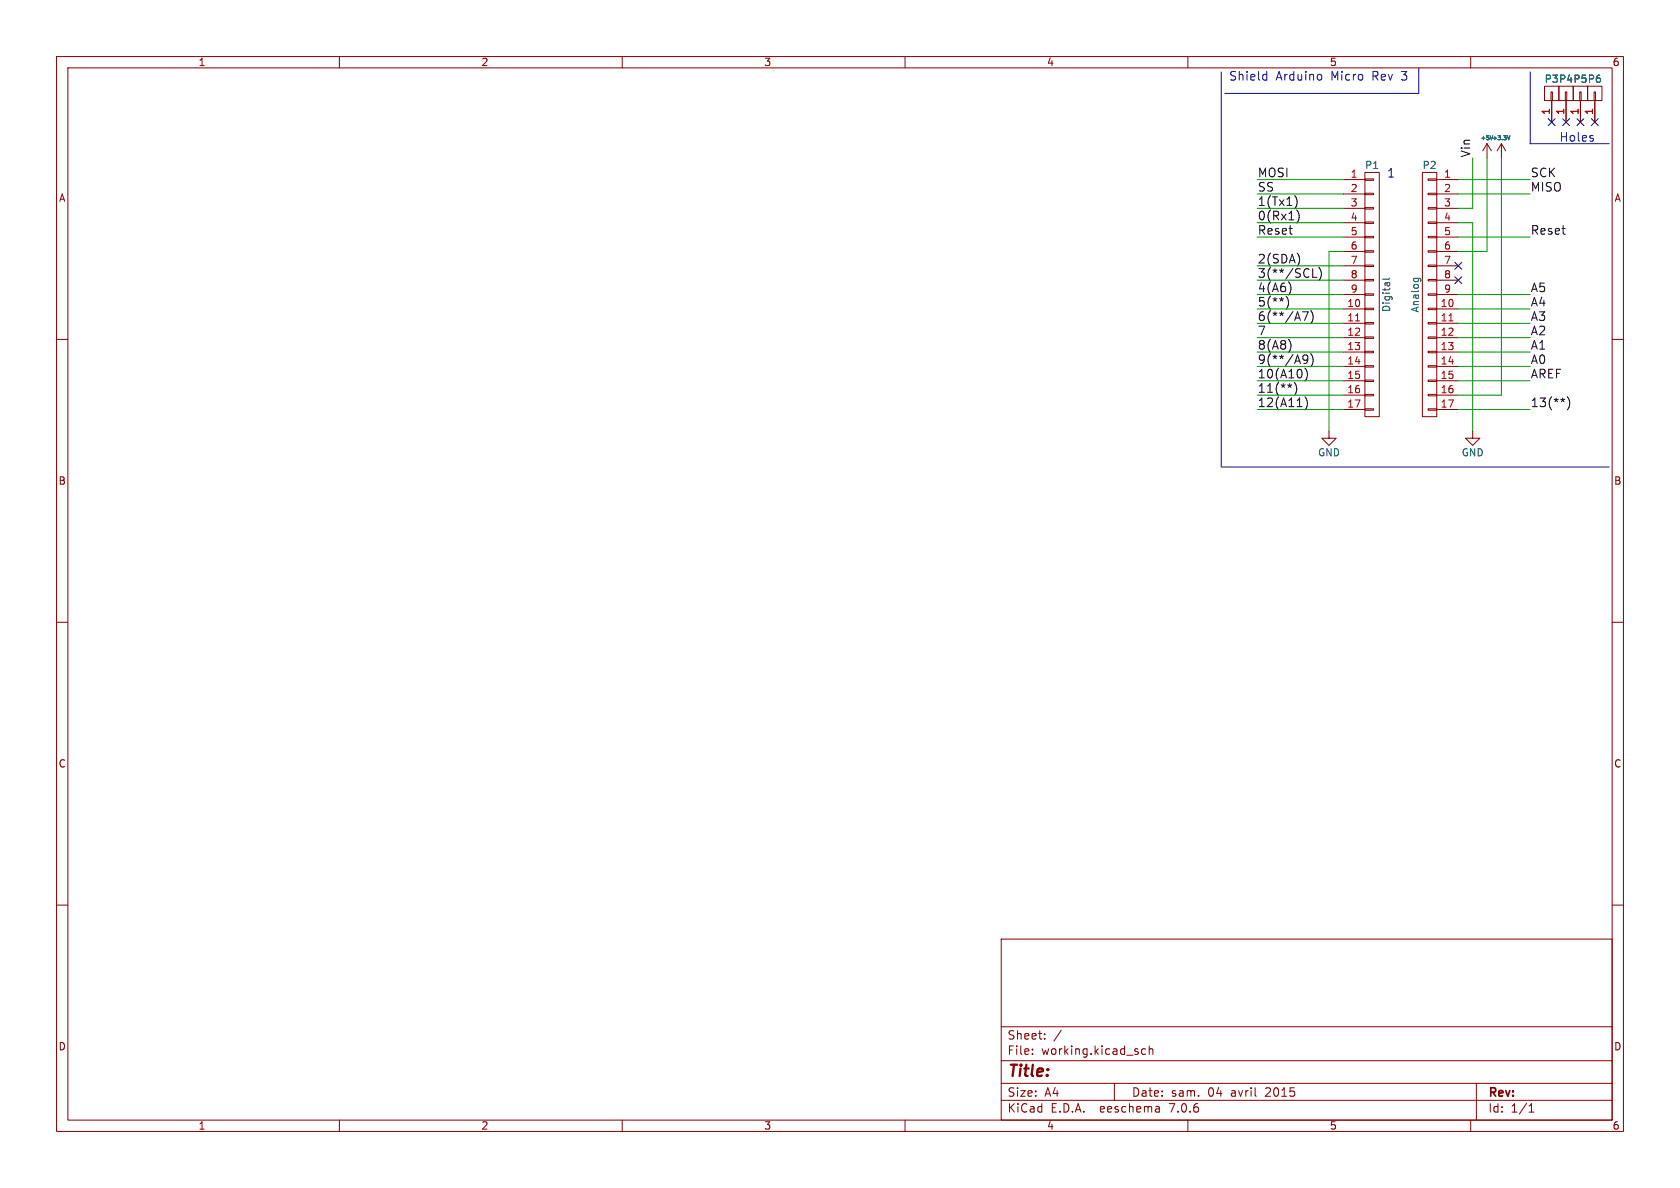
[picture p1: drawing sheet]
(kicad_sch (version 20230121) (generator eeschema)

 (paper "A4")

 (title_block
  (date "sam. 04 avril 2015"))

 (lib_symbols
  (symbol "Arduino_Micro-rescue:+3.3V" (power) (pin_names (offset 0)) (in_bom yes) (on_board yes)
   (property "Reference" "#PWR" (at 0 -3.81 0) (effects (font (size 1.27 1.27)) hide))
   (property "Value" "+3.3V" (at 0 3.556 0) (effects (font (size 1.27 1.27))))
   (property "Footprint" "" (at 0 0 0) (effects (font (size 1.27 1.27))))
   (property "Datasheet" "" (at 0 0 0) (effects (font (size 1.27 1.27))))
   (symbol "+3.3V_0_1"
    (polyline (pts (xy -0.762 1.27) (xy 0 2.54)) (stroke (width 0) (type solid)) (fill (type none)))
    (polyline (pts (xy 0 0) (xy 0 2.54)) (stroke (width 0) (type solid)) (fill (type none)))
    (polyline (pts (xy 0 2.54) (xy 0.762 1.27)) (stroke (width 0) (type solid)) (fill (type none))))
   (symbol "+3.3V_1_1"
    (pin power_in line (at 0 0 90) (length 0) hide (name "+3V3" (effects (font (size 1.27 1.27)))) (number "1" (effects (font (size 1.27 1.27)))))))
  (symbol "Arduino_Micro-rescue:+5V" (power) (pin_names (offset 0)) (in_bom yes) (on_board yes)
   (property "Reference" "#PWR" (at 0 -3.81 0) (effects (font (size 1.27 1.27)) hide))
   (property "Value" "+5V" (at 0 3.556 0) (effects (font (size 1.27 1.27))))
   (property "Footprint" "" (at 0 0 0) (effects (font (size 1.27 1.27))))
   (property "Datasheet" "" (at 0 0 0) (effects (font (size 1.27 1.27))))
   (symbol "+5V_0_1"
    (polyline (pts (xy -0.762 1.27) (xy 0 2.54)) (stroke (width 0) (type solid)) (fill (type none)))
    (polyline (pts (xy 0 0) (xy 0 2.54)) (stroke (width 0) (type solid)) (fill (type none)))
    (polyline (pts (xy 0 2.54) (xy 0.762 1.27)) (stroke (width 0) (type solid)) (fill (type none))))
   (symbol "+5V_1_1"
    (pin power_in line (at 0 0 90) (length 0) hide (name "+5V" (effects (font (size 1.27 1.27)))) (number "1" (effects (font (size 1.27 1.27)))))))
  (symbol "Arduino_Micro-rescue:CONN_01X01" (pin_names (offset 1.016) hide) (in_bom yes) (on_board yes)
   (property "Reference" "P" (at 0 2.54 0) (effects (font (size 1.27 1.27))))
   (property "Value" "CONN_01X01" (at 2.54 0 90) (effects (font (size 1.27 1.27))))
   (property "Footprint" "" (at 0 0 0) (effects (font (size 1.27 1.27))))
   (property "Datasheet" "" (at 0 0 0) (effects (font (size 1.27 1.27))))
   (symbol "CONN_01X01_0_1"
    (rectangle (start -1.27 0.127) (end 0.254 -0.127) (stroke (width 0) (type solid)) (fill (type none)))
    (rectangle (start -1.27 1.27) (end 1.27 -1.27) (stroke (width 0) (type solid)) (fill (type none))))
   (symbol "CONN_01X01_1_1"
    (pin passive line (at -5.08 0 0) (length 3.81) (name "P1" (effects (font (size 1.27 1.27)))) (number "1" (effects (font (size 1.27 1.27)))))))
  (symbol "Arduino_Micro-rescue:CONN_01X17" (pin_names (offset 1.016) hide) (in_bom yes) (on_board yes)
   (property "Reference" "P" (at 0 22.86 0) (effects (font (size 1.27 1.27))))
   (property "Value" "CONN_01X17" (at 2.54 0 90) (effects (font (size 1.27 1.27))))
   (property "Footprint" "" (at 0 0 0) (effects (font (size 1.27 1.27))))
   (property "Datasheet" "" (at 0 0 0) (effects (font (size 1.27 1.27))))
   (symbol "CONN_01X17_0_1"
    (rectangle (start -1.27 -20.193) (end 0.254 -20.447) (stroke (width 0) (type solid)) (fill (type none)))
    (rectangle (start -1.27 -17.653) (end 0.254 -17.907) (stroke (width 0) (type solid)) (fill (type none)))
    (rectangle (start -1.27 -15.113) (end 0.254 -15.367) (stroke (width 0) (type solid)) (fill (type none)))
    (rectangle (start -1.27 -12.573) (end 0.254 -12.827) (stroke (width 0) (type solid)) (fill (type none)))
    (rectangle (start -1.27 -10.033) (end 0.254 -10.287) (stroke (width 0) (type solid)) (fill (type none)))
    (rectangle (start -1.27 -7.493) (end 0.254 -7.747) (stroke (width 0) (type solid)) (fill (type none)))
    (rectangle (start -1.27 -4.953) (end 0.254 -5.207) (stroke (width 0) (type solid)) (fill (type none)))
    (rectangle (start -1.27 -2.413) (end 0.254 -2.667) (stroke (width 0) (type solid)) (fill (type none)))
    (rectangle (start -1.27 0.127) (end 0.254 -0.127) (stroke (width 0) (type solid)) (fill (type none)))
    (rectangle (start -1.27 2.667) (end 0.254 2.413) (stroke (width 0) (type solid)) (fill (type none)))
    (rectangle (start -1.27 5.207) (end 0.254 4.953) (stroke (width 0) (type solid)) (fill (type none)))
    (rectangle (start -1.27 7.747) (end 0.254 7.493) (stroke (width 0) (type solid)) (fill (type none)))
    (rectangle (start -1.27 10.287) (end 0.254 10.033) (stroke (width 0) (type solid)) (fill (type none)))
    (rectangle (start -1.27 12.827) (end 0.254 12.573) (stroke (width 0) (type solid)) (fill (type none)))
    (rectangle (start -1.27 15.367) (end 0.254 15.113) (stroke (width 0) (type solid)) (fill (type none)))
    (rectangle (start -1.27 17.907) (end 0.254 17.653) (stroke (width 0) (type solid)) (fill (type none)))
    (rectangle (start -1.27 20.447) (end 0.254 20.193) (stroke (width 0) (type solid)) (fill (type none)))
    (rectangle (start -1.27 21.59) (end 1.27 -21.59) (stroke (width 0) (type solid)) (fill (type none))))
   (symbol "CONN_01X17_1_1"
    (pin passive line (at -5.08 20.32 0) (length 3.81) (name "P1" (effects (font (size 1.27 1.27)))) (number "1" (effects (font (size 1.27 1.27)))))
    (pin passive line (at -5.08 -2.54 0) (length 3.81) (name "P10" (effects (font (size 1.27 1.27)))) (number "10" (effects (font (size 1.27 1.27)))))
    (pin passive line (at -5.08 -5.08 0) (length 3.81) (name "P11" (effects (font (size 1.27 1.27)))) (number "11" (effects (font (size 1.27 1.27)))))
    (pin passive line (at -5.08 -7.62 0) (length 3.81) (name "P12" (effects (font (size 1.27 1.27)))) (number "12" (effects (font (size 1.27 1.27)))))
    (pin passive line (at -5.08 -10.16 0) (length 3.81) (name "P13" (effects (font (size 1.27 1.27)))) (number "13" (effects (font (size 1.27 1.27)))))
    (pin passive line (at -5.08 -12.7 0) (length 3.81) (name "P14" (effects (font (size 1.27 1.27)))) (number "14" (effects (font (size 1.27 1.27)))))
    (pin passive line (at -5.08 -15.24 0) (length 3.81) (name "P15" (effects (font (size 1.27 1.27)))) (number "15" (effects (font (size 1.27 1.27)))))
    (pin passive line (at -5.08 -17.78 0) (length 3.81) (name "P16" (effects (font (size 1.27 1.27)))) (number "16" (effects (font (size 1.27 1.27)))))
    (pin passive line (at -5.08 -20.32 0) (length 3.81) (name "P17" (effects (font (size 1.27 1.27)))) (number "17" (effects (font (size 1.27 1.27)))))
    (pin passive line (at -5.08 17.78 0) (length 3.81) (name "P2" (effects (font (size 1.27 1.27)))) (number "2" (effects (font (size 1.27 1.27)))))
    (pin passive line (at -5.08 15.24 0) (length 3.81) (name "P3" (effects (font (size 1.27 1.27)))) (number "3" (effects (font (size 1.27 1.27)))))
    (pin passive line (at -5.08 12.7 0) (length 3.81) (name "P4" (effects (font (size 1.27 1.27)))) (number "4" (effects (font (size 1.27 1.27)))))
    (pin passive line (at -5.08 10.16 0) (length 3.81) (name "P5" (effects (font (size 1.27 1.27)))) (number "5" (effects (font (size 1.27 1.27)))))
    (pin passive line (at -5.08 7.62 0) (length 3.81) (name "P6" (effects (font (size 1.27 1.27)))) (number "6" (effects (font (size 1.27 1.27)))))
    (pin passive line (at -5.08 5.08 0) (length 3.81) (name "P7" (effects (font (size 1.27 1.27)))) (number "7" (effects (font (size 1.27 1.27)))))
    (pin passive line (at -5.08 2.54 0) (length 3.81) (name "P8" (effects (font (size 1.27 1.27)))) (number "8" (effects (font (size 1.27 1.27)))))
    (pin passive line (at -5.08 0 0) (length 3.81) (name "P9" (effects (font (size 1.27 1.27)))) (number "9" (effects (font (size 1.27 1.27)))))))
  (symbol "Arduino_Micro-rescue:GND" (power) (pin_names (offset 0)) (in_bom yes) (on_board yes)
   (property "Reference" "#PWR" (at 0 -6.35 0) (effects (font (size 1.27 1.27)) hide))
   (property "Value" "GND" (at 0 -3.81 0) (effects (font (size 1.27 1.27))))
   (property "Footprint" "" (at 0 0 0) (effects (font (size 1.27 1.27))))
   (property "Datasheet" "" (at 0 0 0) (effects (font (size 1.27 1.27))))
   (symbol "GND_0_1"
    (polyline (pts (xy 0 0) (xy 0 -1.27) (xy 1.27 -1.27) (xy 0 -2.54) (xy -1.27 -1.27) (xy 0 -1.27)) (stroke (width 0) (type solid)) (fill (type none))))
   (symbol "GND_1_1"
    (pin power_in line (at 0 0 270) (length 0) hide (name "GND" (effects (font (size 1.27 1.27)))) (number "1" (effects (font (size 1.27 1.27))))))))


 (no_connect (at 274.32 21.59))
 (no_connect (at 279.4 21.59))
 (no_connect (at 257.81 49.53))
 (no_connect (at 281.94 21.59))
 (no_connect (at 257.81 46.99))
 (no_connect (at 276.86 21.59))

 (wire (pts (xy 257.81 62.23) (xy 270.51 62.23)) (stroke (width 0) (type default)))
 (wire (pts (xy 222.25 64.77) (xy 237.49 64.77)) (stroke (width 0) (type default)))
 (wire (pts (xy 222.25 59.69) (xy 237.49 59.69)) (stroke (width 0) (type default)))
 (wire (pts (xy 270.51 52.07) (xy 257.81 52.07)) (stroke (width 0) (type default)))
 (wire (pts (xy 222.25 52.07) (xy 237.49 52.07)) (stroke (width 0) (type default)))
 (wire (pts (xy 222.25 49.53) (xy 237.49 49.53)) (stroke (width 0) (type default)))
 (wire (pts (xy 265.43 27.94) (xy 265.43 69.85)) (stroke (width 0) (type default)))
 (wire (pts (xy 234.95 44.45) (xy 234.95 76.2)) (stroke (width 0) (type default)))
 (wire (pts (xy 257.81 67.31) (xy 270.51 67.31)) (stroke (width 0) (type default)))
 (wire (pts (xy 260.35 39.37) (xy 260.35 76.2)) (stroke (width 0) (type default)))
 (polyline (pts (xy 250.825 16.51) (xy 250.825 12.065)) (stroke (width 0) (type default)))

 (wire (pts (xy 222.25 54.61) (xy 237.49 54.61)) (stroke (width 0) (type default)))
 (wire (pts (xy 270.51 31.75) (xy 257.81 31.75)) (stroke (width 0) (type default)))
 (wire (pts (xy 265.43 69.85) (xy 257.81 69.85)) (stroke (width 0) (type default)))
 (wire (pts (xy 262.89 44.45) (xy 262.89 27.94)) (stroke (width 0) (type default)))
 (wire (pts (xy 237.49 44.45) (xy 234.95 44.45)) (stroke (width 0) (type default)))
 (wire (pts (xy 270.51 59.69) (xy 257.81 59.69)) (stroke (width 0) (type default)))
 (polyline (pts (xy 284.48 25.4) (xy 270.51 25.4)) (stroke (width 0) (type default)))
 (polyline (pts (xy 215.9 82.55) (xy 284.48 82.55)) (stroke (width 0) (type default)))
 (polyline (pts (xy 215.9 12.7) (xy 215.9 82.55)) (stroke (width 0) (type default)))

 (wire (pts (xy 222.25 72.39) (xy 237.49 72.39)) (stroke (width 0) (type default)))
 (wire (pts (xy 222.25 46.99) (xy 237.49 46.99)) (stroke (width 0) (type default)))
 (wire (pts (xy 222.25 39.37) (xy 237.49 39.37)) (stroke (width 0) (type default)))
 (wire (pts (xy 222.25 36.83) (xy 237.49 36.83)) (stroke (width 0) (type default)))
 (wire (pts (xy 270.51 41.91) (xy 257.81 41.91)) (stroke (width 0) (type default)))
 (wire (pts (xy 222.25 62.23) (xy 237.49 62.23)) (stroke (width 0) (type default)))
 (wire (pts (xy 222.25 41.91) (xy 237.49 41.91)) (stroke (width 0) (type default)))
 (wire (pts (xy 257.81 44.45) (xy 262.89 44.45)) (stroke (width 0) (type default)))
 (wire (pts (xy 257.81 36.83) (xy 260.35 36.83)) (stroke (width 0) (type default)))
 (polyline (pts (xy 270.51 25.4) (xy 270.51 12.7)) (stroke (width 0) (type default)))

 (wire (pts (xy 257.81 34.29) (xy 270.51 34.29)) (stroke (width 0) (type default)))
 (wire (pts (xy 222.25 34.29) (xy 237.49 34.29)) (stroke (width 0) (type default)))
 (wire (pts (xy 270.51 64.77) (xy 257.81 64.77)) (stroke (width 0) (type default)))
 (wire (pts (xy 260.35 36.83) (xy 260.35 27.94)) (stroke (width 0) (type default)))
 (wire (pts (xy 222.25 69.85) (xy 237.49 69.85)) (stroke (width 0) (type default)))
 (wire (pts (xy 222.25 67.31) (xy 237.49 67.31)) (stroke (width 0) (type default)))
 (wire (pts (xy 270.51 72.39) (xy 257.81 72.39)) (stroke (width 0) (type default)))
 (wire (pts (xy 222.25 57.15) (xy 237.49 57.15)) (stroke (width 0) (type default)))
 (wire (pts (xy 270.51 57.15) (xy 257.81 57.15)) (stroke (width 0) (type default)))
 (wire (pts (xy 257.81 39.37) (xy 260.35 39.37)) (stroke (width 0) (type default)))
 (wire (pts (xy 222.25 31.75) (xy 237.49 31.75)) (stroke (width 0) (type default)))
 (polyline (pts (xy 216.535 16.51) (xy 250.825 16.51)) (stroke (width 0) (type default)))

 (wire (pts (xy 257.81 54.61) (xy 270.51 54.61)) (stroke (width 0) (type default)))

 (text "Shield Arduino Micro Rev 3" (at 217.17 14.605 0) (effects (font (size 1.524 1.524)) (justify left bottom)))
 (text "1" (at 245.11 31.75 0) (effects (font (size 1.524 1.524)) (justify left bottom)))
 (text "Holes" (at 275.59 25.4 0) (effects (font (size 1.524 1.524)) (justify left bottom)))

 (label "10(A10)" (at 222.25 67.31 0) (effects (font (size 1.524 1.524)) (justify left bottom)))
 (label "7" (at 222.25 59.69 0) (effects (font (size 1.524 1.524)) (justify left bottom)))
 (label "13(**)" (at 270.51 72.39 0) (effects (font (size 1.524 1.524)) (justify left bottom)))
 (label "6(**/A7)" (at 222.25 57.15 0) (effects (font (size 1.524 1.524)) (justify left bottom)))
 (label "AREF" (at 270.51 67.31 0) (effects (font (size 1.524 1.524)) (justify left bottom)))
 (label "4(A6)" (at 222.25 52.07 0) (effects (font (size 1.524 1.524)) (justify left bottom)))
 (label "A5" (at 270.51 52.07 0) (effects (font (size 1.524 1.524)) (justify left bottom)))
 (label "8(A8)" (at 222.25 62.23 0) (effects (font (size 1.524 1.524)) (justify left bottom)))
 (label "12(A11)" (at 222.25 72.39 0) (effects (font (size 1.524 1.524)) (justify left bottom)))
 (label "MOSI" (at 222.25 31.75 0) (effects (font (size 1.524 1.524)) (justify left bottom)))
 (label "5(**)" (at 222.25 54.61 0) (effects (font (size 1.524 1.524)) (justify left bottom)))
 (label "Vin" (at 260.35 27.94 90) (effects (font (size 1.524 1.524)) (justify left bottom)))
 (label "A3" (at 270.51 57.15 0) (effects (font (size 1.524 1.524)) (justify left bottom)))
 (label "A2" (at 270.51 59.69 0) (effects (font (size 1.524 1.524)) (justify left bottom)))
 (label "0(Rx1)" (at 222.25 39.37 0) (effects (font (size 1.524 1.524)) (justify left bottom)))
 (label "MISO" (at 270.51 34.29 0) (effects (font (size 1.524 1.524)) (justify left bottom)))
 (label "3(**/SCL)" (at 222.25 49.53 0) (effects (font (size 1.524 1.524)) (justify left bottom)))
 (label "SCK" (at 270.51 31.75 0) (effects (font (size 1.524 1.524)) (justify left bottom)))
 (label "Reset" (at 222.25 41.91 0) (effects (font (size 1.524 1.524)) (justify left bottom)))
 (label "A1" (at 270.51 62.23 0) (effects (font (size 1.524 1.524)) (justify left bottom)))
 (label "1(Tx1)" (at 222.25 36.83 0) (effects (font (size 1.524 1.524)) (justify left bottom)))
 (label "Reset" (at 270.51 41.91 0) (effects (font (size 1.524 1.524)) (justify left bottom)))
 (label "SS" (at 222.25 34.29 0) (effects (font (size 1.524 1.524)) (justify left bottom)))
 (label "2(SDA)" (at 222.25 46.99 0) (effects (font (size 1.524 1.524)) (justify left bottom)))
 (label "A4" (at 270.51 54.61 0) (effects (font (size 1.524 1.524)) (justify left bottom)))
 (label "9(**/A9)" (at 222.25 64.77 0) (effects (font (size 1.524 1.524)) (justify left bottom)))
 (label "A0" (at 270.51 64.77 0) (effects (font (size 1.524 1.524)) (justify left bottom)))
 (label "11(**)" (at 222.25 69.85 0) (effects (font (size 1.524 1.524)) (justify left bottom)))

 (symbol (lib_id "Arduino_Micro-rescue:CONN_01X17") (at 242.57 52.07 0) (unit 1) (in_bom yes) (on_board yes) (dnp no)
  (property "Reference" "P1" (at 242.57 29.21 0) (effects (font (size 1.27 1.27))))
  (property "Value" "Digital" (at 245.11 52.07 90) (effects (font (size 1.27 1.27))))
  (property "Footprint" "Socket_Arduino_Micro:Socket_Strip_Arduino_1x17" (at 242.57 52.07 0) (effects (font (size 1.27 1.27)) hide))
  (property "Datasheet" "" (at 242.57 52.07 0) (effects (font (size 1.27 1.27)))) (pin "1") (pin "10") (pin "11") (pin "12") (pin "13") (pin "14") (pin "15") (pin "16") (pin "17") (pin "2") (pin "3") (pin "4") (pin "5") (pin "6") (pin "7") (pin "8") (pin "9"))

 (symbol (lib_id "Arduino_Micro-rescue:CONN_01X17") (at 252.73 52.07 0) (mirror y) (unit 1) (in_bom yes) (on_board yes) (dnp no)
  (property "Reference" "P2" (at 252.73 29.21 0) (effects (font (size 1.27 1.27))))
  (property "Value" "Analog" (at 250.19 52.07 90) (effects (font (size 1.27 1.27))))
  (property "Footprint" "Socket_Arduino_Micro:Socket_Strip_Arduino_1x17" (at 252.73 52.07 0) (effects (font (size 1.27 1.27)) hide))
  (property "Datasheet" "" (at 252.73 52.07 0) (effects (font (size 1.27 1.27)))) (pin "1") (pin "10") (pin "11") (pin "12") (pin "13") (pin "14") (pin "15") (pin "16") (pin "17") (pin "2") (pin "3") (pin "4") (pin "5") (pin "6") (pin "7") (pin "8") (pin "9"))

 (symbol (lib_id "Arduino_Micro-rescue:GND") (at 234.95 76.2 0) (unit 1) (in_bom yes) (on_board yes) (dnp no)
  (property "Reference" "#PWR01" (at 234.95 82.55 0) (effects (font (size 1.27 1.27)) hide))
  (property "Value" "GND" (at 234.95 80.01 0) (effects (font (size 1.27 1.27))))
  (property "Footprint" "" (at 234.95 76.2 0) (effects (font (size 1.27 1.27))))
  (property "Datasheet" "" (at 234.95 76.2 0) (effects (font (size 1.27 1.27)))) (pin "1"))

 (symbol (lib_id "Arduino_Micro-rescue:+5V") (at 262.89 27.94 0) (unit 1) (in_bom yes) (on_board yes) (dnp no)
  (property "Reference" "#PWR02" (at 262.89 31.75 0) (effects (font (size 1.27 1.27)) hide))
  (property "Value" "+5V" (at 262.89 24.384 0) (effects (font (size 0.7112 0.7112))))
  (property "Footprint" "" (at 262.89 27.94 0) (effects (font (size 1.27 1.27))))
  (property "Datasheet" "" (at 262.89 27.94 0) (effects (font (size 1.27 1.27)))) (pin "1"))

 (symbol (lib_id "Arduino_Micro-rescue:GND") (at 260.35 76.2 0) (unit 1) (in_bom yes) (on_board yes) (dnp no)
  (property "Reference" "#PWR03" (at 260.35 82.55 0) (effects (font (size 1.27 1.27)) hide))
  (property "Value" "GND" (at 260.35 80.01 0) (effects (font (size 1.27 1.27))))
  (property "Footprint" "" (at 260.35 76.2 0) (effects (font (size 1.27 1.27))))
  (property "Datasheet" "" (at 260.35 76.2 0) (effects (font (size 1.27 1.27)))) (pin "1"))

 (symbol (lib_id "Arduino_Micro-rescue:+3.3V") (at 265.43 27.94 0) (unit 1) (in_bom yes) (on_board yes) (dnp no)
  (property "Reference" "#PWR04" (at 265.43 31.75 0) (effects (font (size 1.27 1.27)) hide))
  (property "Value" "+3.3V" (at 265.43 24.384 0) (effects (font (size 0.7112 0.7112))))
  (property "Footprint" "" (at 265.43 27.94 0) (effects (font (size 1.27 1.27))))
  (property "Datasheet" "" (at 265.43 27.94 0) (effects (font (size 1.27 1.27)))) (pin "1"))

 (symbol (lib_id "Arduino_Micro-rescue:CONN_01X01") (at 274.32 16.51 90) (unit 1) (in_bom yes) (on_board yes) (dnp no)
  (property "Reference" "P3" (at 274.32 13.97 90) (effects (font (size 1.27 1.27))))
  (property "Value" "CONN_01X01" (at 274.32 13.97 0) (effects (font (size 1.27 1.27)) hide))
  (property "Footprint" "Socket_Arduino_Micro:1pin_Micro" (at 274.32 16.51 0) (effects (font (size 1.27 1.27)) hide))
  (property "Datasheet" "" (at 274.32 16.51 0) (effects (font (size 1.27 1.27)))) (pin "1"))

 (symbol (lib_id "Arduino_Micro-rescue:CONN_01X01") (at 276.86 16.51 90) (unit 1) (in_bom yes) (on_board yes) (dnp no)
  (property "Reference" "P4" (at 276.86 13.97 90) (effects (font (size 1.27 1.27))))
  (property "Value" "CONN_01X01" (at 276.86 13.97 0) (effects (font (size 1.27 1.27)) hide))
  (property "Footprint" "Socket_Arduino_Micro:1pin_Micro" (at 276.86 16.51 0) (effects (font (size 1.27 1.27)) hide))
  (property "Datasheet" "" (at 276.86 16.51 0) (effects (font (size 1.27 1.27)))) (pin "1"))

 (symbol (lib_id "Arduino_Micro-rescue:CONN_01X01") (at 279.4 16.51 90) (unit 1) (in_bom yes) (on_board yes) (dnp no)
  (property "Reference" "P5" (at 279.4 13.97 90) (effects (font (size 1.27 1.27))))
  (property "Value" "CONN_01X01" (at 279.4 13.97 0) (effects (font (size 1.27 1.27)) hide))
  (property "Footprint" "Socket_Arduino_Micro:1pin_Micro" (at 279.4 16.51 0) (effects (font (size 1.27 1.27)) hide))
  (property "Datasheet" "" (at 279.4 16.51 0) (effects (font (size 1.27 1.27)))) (pin "1"))

 (symbol (lib_id "Arduino_Micro-rescue:CONN_01X01") (at 281.94 16.51 90) (unit 1) (in_bom yes) (on_board yes) (dnp no)
  (property "Reference" "P6" (at 281.94 13.97 90) (effects (font (size 1.27 1.27))))
  (property "Value" "CONN_01X01" (at 281.94 13.97 0) (effects (font (size 1.27 1.27)) hide))
  (property "Footprint" "Socket_Arduino_Micro:1pin_Micro" (at 281.94 16.51 0) (effects (font (size 1.27 1.27)) hide))
  (property "Datasheet" "" (at 281.94 16.51 0) (effects (font (size 1.27 1.27)))) (pin "1"))

 (sheet_instances (path "" (page "1"))))
